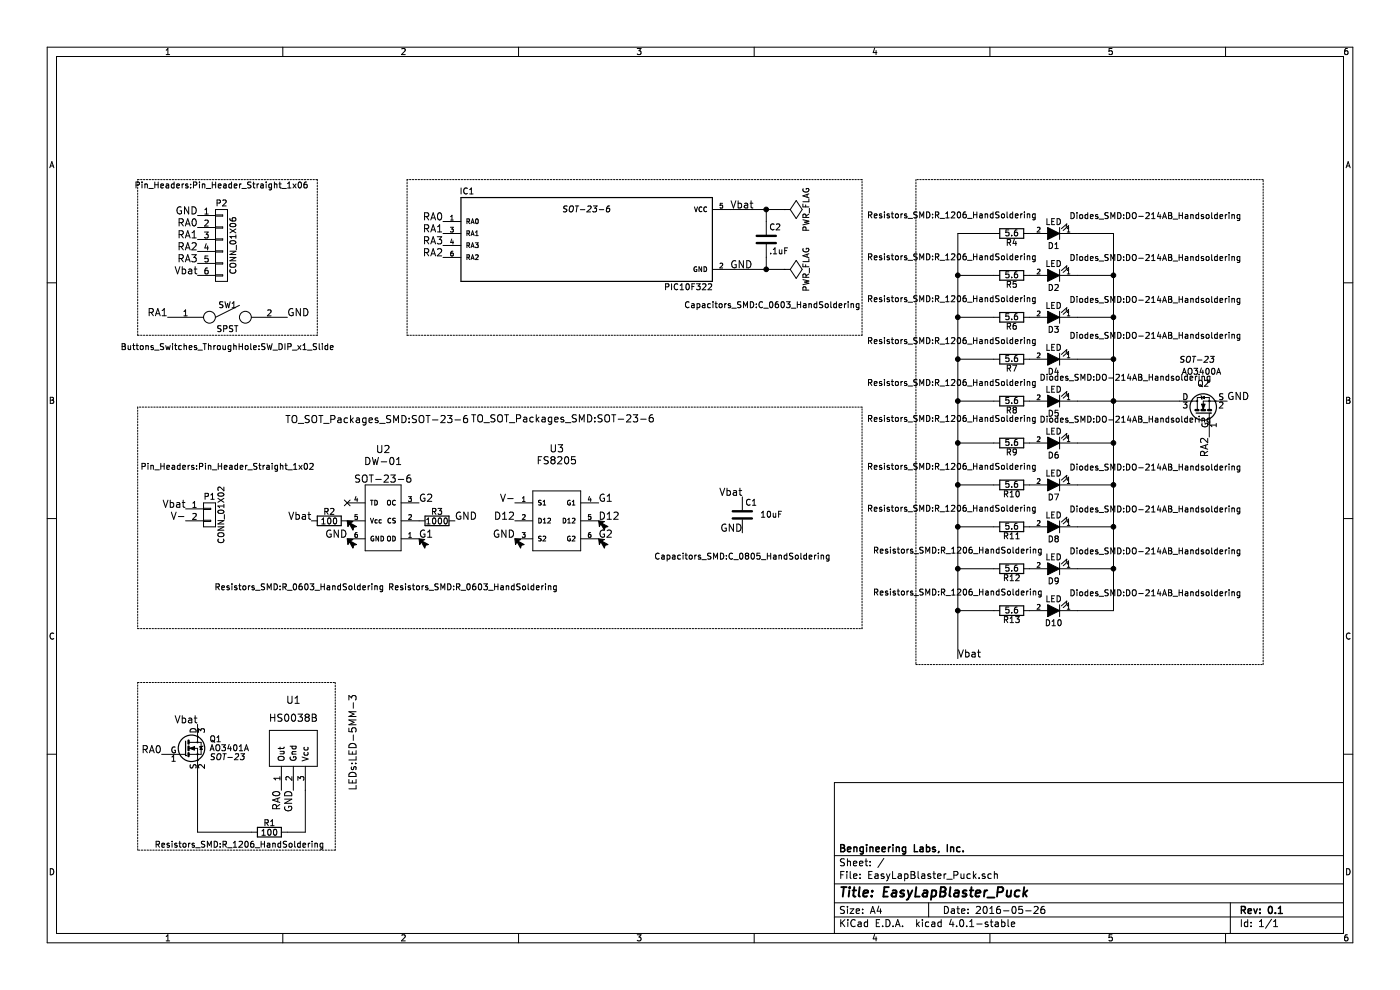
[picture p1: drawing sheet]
EESchema Schematic File Version 2
LIBS:power
LIBS:device
LIBS:transistors
LIBS:conn
LIBS:linear
LIBS:regul
LIBS:74xx
LIBS:cmos4000
LIBS:adc-dac
LIBS:memory
LIBS:xilinx
LIBS:microcontrollers
LIBS:dsp
LIBS:microchip
LIBS:analog_switches
LIBS:motorola
LIBS:texas
LIBS:intel
LIBS:audio
LIBS:interface
LIBS:digital-audio
LIBS:philips
LIBS:display
LIBS:cypress
LIBS:siliconi
LIBS:opto
LIBS:atmel
LIBS:contrib
LIBS:valves
LIBS:EasyLapBlaster_Puck-cache
EELAYER 25 0
EELAYER END
$Descr A4 11693 8268
encoding utf-8
Sheet 1 1
Title "EasyLapBlaster_Puck"
Date "2016-05-26"
Rev "0.1"
Comp "Bengineering Labs, Inc."
Comment1 ""
Comment2 ""
Comment3 ""
Comment4 ""
$EndDescr
$Comp
L LED D4
U 1 1
P 8800 3000
F 0 "D4" H 8800 3100 50  0000 C CNN
F 1 "LED" H 8800 2900 50  0000 C CNN
F 2 "Diodes_SMD:DO-214AB_Handsoldering" H 7950 2800 50  0000 C CNN
F 3 "" H 8800 3000 50  0000 C CNN
	1    8800 3000
	-1   0    0    1   
$EndComp
$Comp
L LED D5
U 1 1
P 8800 3350
F 0 "D5" H 8800 3450 50  0000 C CNN
F 1 "LED" H 8800 3250 50  0000 C CNN
F 2 "Diodes_SMD:DO-214AB_Handsoldering" H 8200 3150 50  0000 C CNN
F 3 "" H 8800 3350 50  0000 C CNN
	1    8800 3350
	-1   0    0    1   
$EndComp
$Comp
L LED D6
U 1 1
P 8800 3700
F 0 "D6" H 8800 3800 50  0000 C CNN
F 1 "LED" H 8800 3600 50  0000 C CNN
F 2 "Diodes_SMD:DO-214AB_Handsoldering" H 8200 3500 50  0000 C CNN
F 3 "" H 8800 3700 50  0000 C CNN
	1    8800 3700
	-1   0    0    1   
$EndComp
$Comp
L LED D1
U 1 1
P 8800 1950
F 0 "D1" H 8800 2050 50  0000 C CNN
F 1 "LED" H 8800 1850 50  0000 C CNN
F 2 "Diodes_SMD:DO-214AB_Handsoldering" H 7950 1800 50  0000 C CNN
F 3 "" H 8800 1950 50  0000 C CNN
	1    8800 1950
	-1   0    0    1   
$EndComp
$Comp
L LED D2
U 1 1
P 8800 2300
F 0 "D2" H 8800 2400 50  0000 C CNN
F 1 "LED" H 8800 2200 50  0000 C CNN
F 2 "Diodes_SMD:DO-214AB_Handsoldering" H 7950 2150 50  0000 C CNN
F 3 "" H 8800 2300 50  0000 C CNN
	1    8800 2300
	-1   0    0    1   
$EndComp
$Comp
L LED D3
U 1 1
P 8800 2650
F 0 "D3" H 8800 2750 50  0000 C CNN
F 1 "LED" H 8800 2550 50  0000 C CNN
F 2 "Diodes_SMD:DO-214AB_Handsoldering" H 7950 2500 50  0000 C CNN
F 3 "" H 8800 2650 50  0000 C CNN
	1    8800 2650
	-1   0    0    1   
$EndComp
$Comp
L LED D7
U 1 1
P 8800 4050
F 0 "D7" H 8800 4150 50  0000 C CNN
F 1 "LED" H 8800 3950 50  0000 C CNN
F 2 "Diodes_SMD:DO-214AB_Handsoldering" H 7950 3900 50  0000 C CNN
F 3 "" H 8800 4050 50  0000 C CNN
	1    8800 4050
	-1   0    0    1   
$EndComp
$Comp
L LED D8
U 1 1
P 8800 4400
F 0 "D8" H 8800 4500 50  0000 C CNN
F 1 "LED" H 8800 4300 50  0000 C CNN
F 2 "Diodes_SMD:DO-214AB_Handsoldering" H 7950 4250 50  0000 C CNN
F 3 "" H 8800 4400 50  0000 C CNN
	1    8800 4400
	-1   0    0    1   
$EndComp
$Comp
L MMBF170 Q2
U 1 1
P 10050 3450
F 0 "Q2" V 10300 3400 50  0000 L CNN
F 1 "AO3400A" V 10400 3300 50  0000 L CNN
F 2 "SOT-23" V 10500 3350 50  0000 L CIN
F 3 "" H 10050 3450 50  0000 L CNN
	1    10050 3450
	0    -1   -1   0   
$EndComp
Wire Wire Line
	9300 4400 9000 4400
Wire Wire Line
	9300 4050 9000 4050
Connection ~ 9300 4050
Wire Wire Line
	9300 3700 9000 3700
Connection ~ 9300 3700
Wire Wire Line
	9000 3350 9850 3350
Connection ~ 9300 3350
Wire Wire Line
	9300 1950 9300 5100
Wire Wire Line
	9000 1950 9300 1950
Connection ~ 9300 3000
Wire Wire Line
	9000 2650 9300 2650
Connection ~ 9300 2650
Wire Wire Line
	9000 2300 9300 2300
Connection ~ 9300 2300
$Comp
L PIC10F322 IC1
U 1 1
P 4900 2000
F 0 "IC1" H 3900 2400 50  0000 C CNN
F 1 "PIC10F322" H 5750 1600 50  0000 C CNN
F 2 "SOT-23-6" H 4900 2250 50  0000 C CIN
F 3 "" H 4900 2000 50  0000 C CNN
	1    4900 2000
	1    0    0    -1  
$EndComp
Text Label 6100 1750 0    60   ~ 0
Vbat
Text Label 6100 2250 0    60   ~ 0
GND
Text Label 3700 1950 2    60   ~ 0
RA1
Text Label 3700 2050 2    60   ~ 0
RA3
Text Label 3700 2150 2    60   ~ 0
RA2
Text Label 10250 3350 0    60   ~ 0
GND
Text Label 10100 3650 3    60   ~ 0
RA2
Wire Wire Line
	6100 1750 6550 1750
Wire Wire Line
	6100 2250 6550 2250
$Comp
L PWR_FLAG #FLG01
U 1 1
P 6550 1750
F 0 "#FLG01" H 6550 1845 50  0001 C CNN
F 1 "PWR_FLAG" H 6550 1930 50  0000 C CNN
F 2 "" H 6550 1750 50  0000 C CNN
F 3 "" H 6550 1750 50  0000 C CNN
	1    6550 1750
	0    1    1    0   
$EndComp
$Comp
L PWR_FLAG #FLG02
U 1 1
P 6550 2250
F 0 "#FLG02" H 6550 2345 50  0001 C CNN
F 1 "PWR_FLAG" H 6550 2430 50  0000 C CNN
F 2 "" H 6550 2250 50  0000 C CNN
F 3 "" H 6550 2250 50  0000 C CNN
	1    6550 2250
	0    1    1    0   
$EndComp
$Comp
L CONN_01X06 P2
U 1 1
P 1850 2050
F 0 "P2" H 1850 2400 50  0000 C CNN
F 1 "CONN_01X06" V 1950 2050 50  0000 C CNN
F 2 "Pin_Headers:Pin_Header_Straight_1x06" H 1850 2550 50  0000 C CNN
F 3 "" H 1850 2050 50  0000 C CNN
	1    1850 2050
	1    0    0    -1  
$EndComp
Text Label 1650 1800 2    60   ~ 0
GND
Text Label 1650 2300 2    60   ~ 0
Vbat
Text Label 1650 1900 2    60   ~ 0
RA0
Text Label 1650 2000 2    60   ~ 0
RA1
Text Label 1650 2200 2    60   ~ 0
RA3
Text Label 1650 2100 2    60   ~ 0
RA2
$Comp
L CONN_01X02 P1
U 1 1
P 1750 4300
F 0 "P1" H 1750 4450 50  0000 C CNN
F 1 "CONN_01X02" V 1850 4300 50  0000 C CNN
F 2 "Pin_Headers:Pin_Header_Straight_1x02" H 1900 4700 50  0000 C CNN
F 3 "" H 1750 4300 50  0000 C CNN
	1    1750 4300
	1    0    0    -1  
$EndComp
Text Label 1550 4250 2    60   ~ 0
Vbat
Text Label 1550 4350 2    60   ~ 0
V-
$Comp
L C C2
U 1 1
P 6400 2000
F 0 "C2" H 6425 2100 50  0000 L CNN
F 1 ".1uF" H 6425 1900 50  0000 L CNN
F 2 "Capacitors_SMD:C_0603_HandSoldering" H 6450 1450 50  0000 C CNN
F 3 "" H 6400 2000 50  0000 C CNN
	1    6400 2000
	1    0    0    -1  
$EndComp
Wire Wire Line
	6400 1750 6400 1850
Connection ~ 6400 1750
Wire Wire Line
	6400 2150 6400 2250
Connection ~ 6400 2250
$Comp
L C C1
U 1 1
P 6200 4300
F 0 "C1" H 6225 4400 50  0000 L CNN
F 1 "10uF" H 6350 4300 50  0000 L CNN
F 2 "Capacitors_SMD:C_0805_HandSoldering" H 6200 3950 50  0000 C CNN
F 3 "" H 6200 4300 50  0000 C CNN
	1    6200 4300
	1    0    0    -1  
$EndComp
$Comp
L LED D9
U 1 1
P 8800 4750
F 0 "D9" H 8800 4850 50  0000 C CNN
F 1 "LED" H 8800 4650 50  0000 C CNN
F 2 "Diodes_SMD:DO-214AB_Handsoldering" H 7950 4600 50  0000 C CNN
F 3 "" H 8800 4750 50  0000 C CNN
	1    8800 4750
	-1   0    0    1   
$EndComp
$Comp
L LED D10
U 1 1
P 8800 5100
F 0 "D10" H 8800 5200 50  0000 C CNN
F 1 "LED" H 8800 5000 50  0000 C CNN
F 2 "Diodes_SMD:DO-214AB_Handsoldering" H 7950 4950 50  0000 C CNN
F 3 "" H 8800 5100 50  0000 C CNN
	1    8800 5100
	-1   0    0    1   
$EndComp
Wire Wire Line
	9300 5100 9000 5100
Wire Wire Line
	9300 4750 9000 4750
Connection ~ 9300 4750
Wire Wire Line
	9300 2650 9300 4050
Connection ~ 9300 4400
Wire Wire Line
	9000 3000 9300 3000
$Comp
L R R4
U 1 1
P 8450 1950
F 0 "R4" V 8530 1950 50  0000 C CNN
F 1 "5.6" V 8450 1950 50  0000 C CNN
F 2 "Resistors_SMD:R_1206_HandSoldering" V 8300 1450 50  0000 C CNN
F 3 "" H 8450 1950 50  0000 C CNN
	1    8450 1950
	0    1    1    0   
$EndComp
$Comp
L R R5
U 1 1
P 8450 2300
F 0 "R5" V 8530 2300 50  0000 C CNN
F 1 "5.6" V 8450 2300 50  0000 C CNN
F 2 "Resistors_SMD:R_1206_HandSoldering" V 8300 1800 50  0000 C CNN
F 3 "" H 8450 2300 50  0000 C CNN
	1    8450 2300
	0    1    1    0   
$EndComp
$Comp
L R R6
U 1 1
P 8450 2650
F 0 "R6" V 8530 2650 50  0000 C CNN
F 1 "5.6" V 8450 2650 50  0000 C CNN
F 2 "Resistors_SMD:R_1206_HandSoldering" V 8300 2150 50  0000 C CNN
F 3 "" H 8450 2650 50  0000 C CNN
	1    8450 2650
	0    1    1    0   
$EndComp
$Comp
L R R7
U 1 1
P 8450 3000
F 0 "R7" V 8530 3000 50  0000 C CNN
F 1 "5.6" V 8450 3000 50  0000 C CNN
F 2 "Resistors_SMD:R_1206_HandSoldering" V 8300 2500 50  0000 C CNN
F 3 "" H 8450 3000 50  0000 C CNN
	1    8450 3000
	0    1    1    0   
$EndComp
$Comp
L R R8
U 1 1
P 8450 3350
F 0 "R8" V 8530 3350 50  0000 C CNN
F 1 "5.6" V 8450 3350 50  0000 C CNN
F 2 "Resistors_SMD:R_1206_HandSoldering" V 8300 2850 50  0000 C CNN
F 3 "" H 8450 3350 50  0000 C CNN
	1    8450 3350
	0    1    1    0   
$EndComp
$Comp
L R R9
U 1 1
P 8450 3700
F 0 "R9" V 8530 3700 50  0000 C CNN
F 1 "5.6" V 8450 3700 50  0000 C CNN
F 2 "Resistors_SMD:R_1206_HandSoldering" V 8250 3200 50  0000 C CNN
F 3 "" H 8450 3700 50  0000 C CNN
	1    8450 3700
	0    1    1    0   
$EndComp
$Comp
L R R10
U 1 1
P 8450 4050
F 0 "R10" V 8530 4050 50  0000 C CNN
F 1 "5.6" V 8450 4050 50  0000 C CNN
F 2 "Resistors_SMD:R_1206_HandSoldering" V 8300 3550 50  0000 C CNN
F 3 "" H 8450 4050 50  0000 C CNN
	1    8450 4050
	0    1    1    0   
$EndComp
$Comp
L R R11
U 1 1
P 8450 4400
F 0 "R11" V 8530 4400 50  0000 C CNN
F 1 "5.6" V 8450 4400 50  0000 C CNN
F 2 "Resistors_SMD:R_1206_HandSoldering" V 8300 3900 50  0000 C CNN
F 3 "" H 8450 4400 50  0000 C CNN
	1    8450 4400
	0    1    1    0   
$EndComp
$Comp
L R R12
U 1 1
P 8450 4750
F 0 "R12" V 8530 4750 50  0000 C CNN
F 1 "5.6" V 8450 4750 50  0000 C CNN
F 2 "Resistors_SMD:R_1206_HandSoldering" V 8300 4300 50  0000 C CNN
F 3 "" H 8450 4750 50  0000 C CNN
	1    8450 4750
	0    1    1    0   
$EndComp
$Comp
L R R13
U 1 1
P 8450 5100
F 0 "R13" V 8530 5100 50  0000 C CNN
F 1 "5.6" V 8450 5100 50  0000 C CNN
F 2 "Resistors_SMD:R_1206_HandSoldering" V 8300 4650 50  0000 C CNN
F 3 "" H 8450 5100 50  0000 C CNN
	1    8450 5100
	0    1    1    0   
$EndComp
Wire Wire Line
	8300 1950 8000 1950
Wire Wire Line
	8000 1950 8000 5500
Wire Wire Line
	8300 5100 8000 5100
Connection ~ 8000 5100
Wire Wire Line
	8300 4750 8000 4750
Connection ~ 8000 4750
Wire Wire Line
	8300 4400 8000 4400
Connection ~ 8000 4400
Wire Wire Line
	8300 4050 8000 4050
Connection ~ 8000 4050
Wire Wire Line
	8300 3700 8000 3700
Connection ~ 8000 3700
Wire Wire Line
	8300 3350 8000 3350
Connection ~ 8000 3350
Wire Wire Line
	8300 3000 8000 3000
Connection ~ 8000 3000
Wire Wire Line
	8300 2650 8000 2650
Connection ~ 8000 2650
Wire Wire Line
	8300 2300 8000 2300
Connection ~ 8000 2300
Text Label 8000 5500 0    60   ~ 0
Vbat
$Comp
L SPST SW1
U 1 1
P 1900 2650
F 0 "SW1" H 1900 2750 50  0000 C CNN
F 1 "SPST" H 1900 2550 50  0000 C CNN
F 2 "Buttons_Switches_ThroughHole:SW_DIP_x1_Slide" H 1900 2400 50  0000 C CNN
F 3 "" H 1900 2650 50  0000 C CNN
	1    1900 2650
	1    0    0    -1  
$EndComp
Text Label 1400 2650 2    60   ~ 0
RA1
Text Label 2400 2650 0    60   ~ 0
GND
$Comp
L DW-01 U2
U 1 1
P 3200 4350
F 0 "U2" V 3800 4350 60  0000 C CNN
F 1 "DW-01" V 3700 4350 60  0000 C CNN
F 2 "TO_SOT_Packages_SMD:SOT-23-6" V 4050 4400 60  0000 C CNN
F 3 "" H 3200 4350 60  0000 C CNN
	1    3200 4350
	0    -1   -1   0   
$EndComp
Text Label 2600 4350 2    60   ~ 0
Vbat
Text Label 6200 4150 2    60   ~ 0
Vbat
Text Label 2900 4500 2    60   ~ 0
GND
Text Label 6200 4450 2    60   ~ 0
GND
$Comp
L FS8205 U3
U 1 1
P 4650 4350
F 0 "U3" H 4650 4950 60  0000 C CNN
F 1 "FS8205" H 4650 4850 60  0000 C CNN
F 2 "TO_SOT_Packages_SMD:SOT-23-6" H 4700 5200 60  0000 C CNN
F 3 "" V 4650 4350 60  0000 C CNN
	1    4650 4350
	1    0    0    -1  
$EndComp
Text Label 4300 4350 2    60   ~ 0
D12
Text Label 5000 4350 0    60   ~ 0
D12
Text Label 4300 4200 2    60   ~ 0
V-
$Comp
L R R3
U 1 1
P 3650 4350
F 0 "R3" V 3730 4350 50  0000 C CNN
F 1 "1000" V 3650 4350 50  0000 C CNN
F 2 "Resistors_SMD:R_0603_HandSoldering" V 3100 4050 50  0000 C CNN
F 3 "" H 3650 4350 50  0000 C CNN
	1    3650 4350
	0    -1   -1   0   
$EndComp
Text Label 4300 4500 2    60   ~ 0
GND
Text Label 3800 4350 0    60   ~ 0
GND
Text Label 5000 4200 0    60   ~ 0
G1
Text Label 3500 4500 0    60   ~ 0
G1
Text Label 5000 4500 0    60   ~ 0
G2
Text Label 3500 4200 0    60   ~ 0
G2
$Comp
L R R2
U 1 1
P 2750 4350
F 0 "R2" V 2830 4350 50  0000 C CNN
F 1 "100" V 2750 4350 50  0000 C CNN
F 2 "Resistors_SMD:R_0603_HandSoldering" V 2200 4600 50  0000 C CNN
F 3 "" H 2750 4350 50  0000 C CNN
	1    2750 4350
	0    -1   -1   0   
$EndComp
NoConn ~ 2900 4200
Wire Notes Line
	1150 3400 1150 5250
Wire Notes Line
	1150 5250 7200 5250
Wire Notes Line
	7200 5250 7200 3400
Wire Notes Line
	7200 3400 1150 3400
Wire Notes Line
	1150 2800 1150 1500
Wire Notes Line
	1150 1500 2650 1500
Wire Notes Line
	2650 1500 2650 2800
Wire Notes Line
	2650 2800 1150 2800
Wire Notes Line
	3400 1500 3400 2800
Wire Notes Line
	3400 2800 7200 2800
Wire Notes Line
	7200 2800 7200 1500
Wire Notes Line
	7200 1500 3400 1500
Wire Notes Line
	7650 1500 7650 5550
Wire Notes Line
	7650 5550 10550 5550
Wire Notes Line
	10550 5550 10550 1500
Wire Notes Line
	10550 1500 7650 1500
$Comp
L BSS138 Q1
U 1 1
P 1550 6250
F 0 "Q1" H 1750 6325 50  0000 L CNN
F 1 "AO3401A" H 1750 6250 50  0000 L CNN
F 2 "SOT-23" H 1750 6175 50  0000 L CIN
F 3 "" H 1550 6250 50  0000 L CNN
	1    1550 6250
	1    0    0    -1  
$EndComp
Text Label 3700 1850 2    60   ~ 0
RA0
Text Label 1350 6300 2    60   ~ 0
RA0
Text Label 1650 6050 2    60   ~ 0
Vbat
$Comp
L HS0038B U1
U 1 1
P 2450 6300
F 0 "U1" H 2450 6750 60  0000 C CNN
F 1 "HS0038B" H 2450 6600 60  0000 C CNN
F 2 "LEDs:LED-5MM-3" V 2950 6400 60  0000 C CNN
F 3 "" H 2400 6350 60  0000 C CNN
	1    2450 6300
	1    0    0    -1  
$EndComp
$Comp
L R R1
U 1 1
P 2250 6950
F 0 "R1" V 2330 6950 50  0000 C CNN
F 1 "100" V 2250 6950 50  0000 C CNN
F 2 "Resistors_SMD:R_1206_HandSoldering" V 2150 7200 50  0000 C CNN
F 3 "" H 2250 6950 50  0000 C CNN
	1    2250 6950
	0    -1   -1   0   
$EndComp
Wire Wire Line
	1650 6450 1650 6950
Wire Wire Line
	1650 6950 2100 6950
Wire Wire Line
	2400 6950 2550 6950
Wire Wire Line
	2550 6950 2550 6600
Text Label 2450 6600 3    60   ~ 0
GND
Wire Notes Line
	1150 5700 2800 5700
Wire Notes Line
	2800 5700 2800 7100
Wire Notes Line
	2800 7100 1150 7100
Wire Notes Line
	1150 7100 1150 5700
Text Label 2350 6600 3    60   ~ 0
RA0
$EndSCHEMATC
